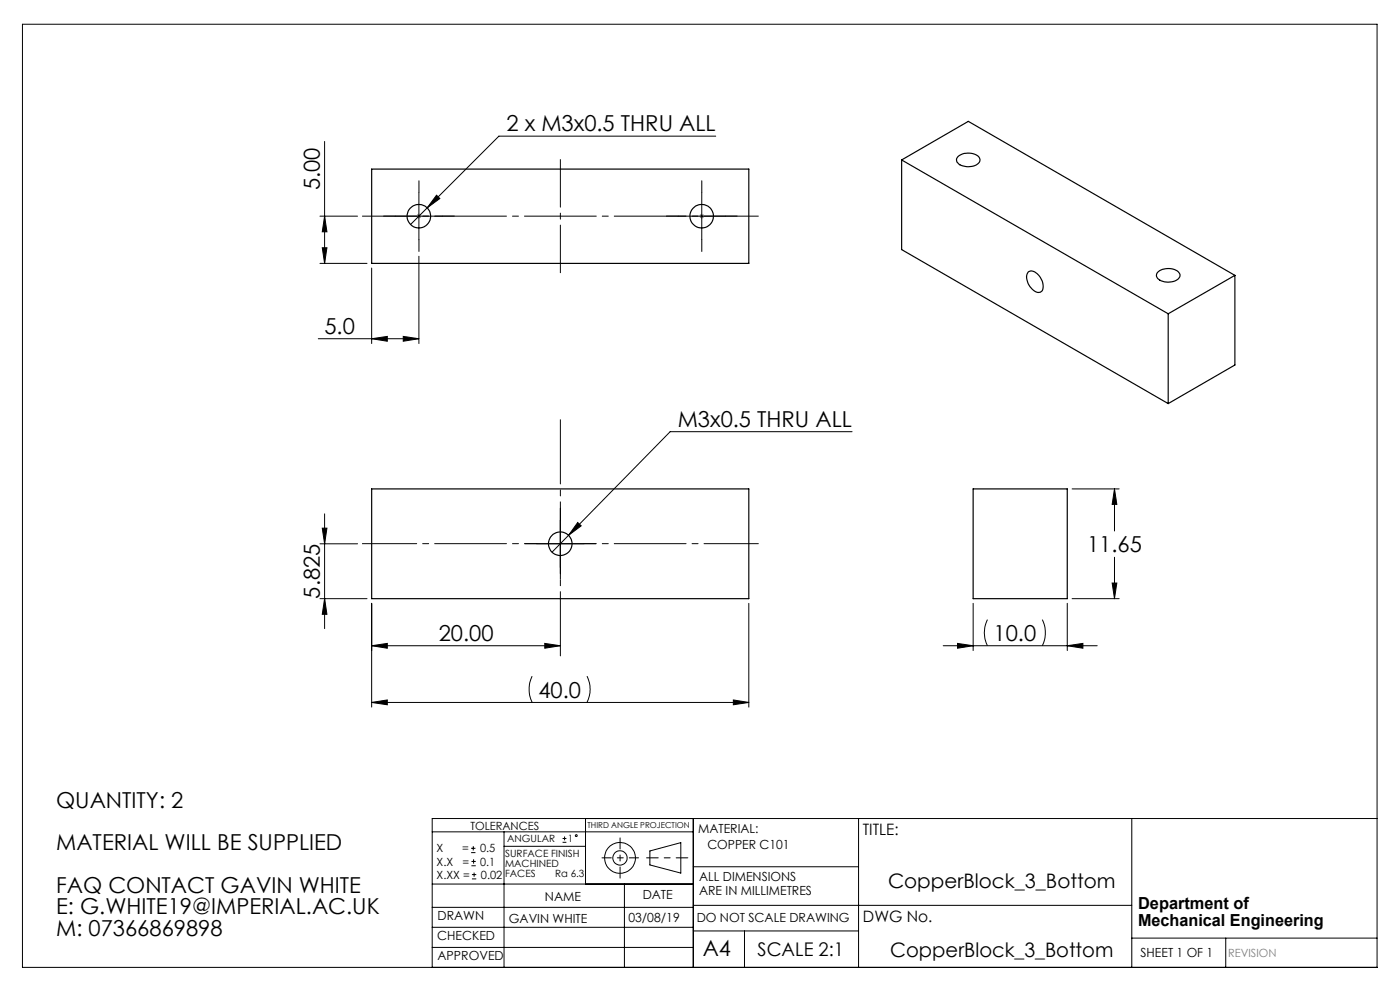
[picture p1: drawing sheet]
<svg xmlns="http://www.w3.org/2000/svg" width="297mm" height="210mm" viewBox="0 0 297 210" stroke-linecap="round" stroke-linejoin="round" font-family="sans-serif">
<g fill="none" stroke="#000" stroke-width=".21">
<path d="M4.8 5.1h287.3v200.1h-287.3zM68.9 30v25.9M151.8 28.9h-46l-18.7 18.7M67.9 55.9h10M67.9 45.9h7.9M68.4 52.6h1l-.5 3.3zM68.9 45.9l.5 3.3h-1zM78.8 56.9v16M83.9 45.9h10M88.9 40.9v10M88.9 54.4v18.5M92.6 41.4l.7 .7-2.7 2z"/>
<path d="M143.9 45.9h9.9M148.9 40.9v10M67.5 71.9h21.4M78.8 71.9l3.4-.5v1zM85.5 71.4l3.4 .5-3.4 .5zM180.8 91.6h-38.6l-21.6 22M67.9 115.3h7.9M68.4 112h1l-.5 3.3zM68.9 109v24.3M113.9 115.3h10M118.9 110.3v10.1M120.6 113.6l-3.5 3.5"/>
<path d="M122.6 110.8l.7 .7-2.7 2.1zM227.4 103.7h10M236.4 103.7l.5 3.3h-1zM236.4 103.7v8.9M236.4 118.2v8.8M67.9 127h10M68.9 127l.5 3.3h-1zM78.8 137l3.4-.5v1zM78.8 128v22M78.8 137h40.1M115.6 136.5l3.3 .5-3.3 .5zM158.9 128v22"/>
<path d="M200.1 137h32.7M203.1 136.5l3.3 .5-3.3 .5zM206.4 128v10M209.5 131.4a6.1 6.1 0 0 0 0 5.6M221.1 131.4a6.4 6.4 0 0 1 0 5.6M226.4 137l3.3-.5v1zM226.4 128v10M227.4 127h10M235.9 123.7h1l-.5 3.3zM78.8 149l3.4-.5v1zM78.8 149h80.1M112.9 143.4a6.4 6.4 0 0 0 0 5.6"/>
<path d="M124.5 143.4a6.1 6.1 0 0 1 0 5.6M155.6 148.5l3.3 .5-3.3 .5zM91.7 176.5h55.4M99.9 179.9h1M100.4 179.5v.9M106.9 176.5v28.7M106.9 179.5h17.3M119.3 178.7h.9M119.3 177.9h.9M119.8 177.4v.9M124.2 173.6v13.9M147.1 173.6v31.6"/>
<path d="M182.1 173.6v31.6M240.1 173.6v31.6M292.1 173.6h-200.4v31.6M91.7 196.7h55.4M91.7 192.5h55.4M91.7 187.5h55.4M99.9 180.9h1M100 183.6h.9M100 182.7h.9M100.1 186.4h.9M100.1 185.5h.9M100.5 182.3v.9"/>
<path d="M100.6 185.1v.9M132.5 187.5v17.7M137.9 180.5l6.5-1.8v6.5l-6.5-1.7zM147.1 183.9h35M147.1 197.5h35M147.1 192h93M157.9 197.5v7.7M240.1 199h52M260 199v6.2M91.7 201h55.4"/>
<circle cx="122.2" cy="177.3" r=".2"/>
<circle cx="131.5" cy="182" r="1.52"/>
<circle cx="131.5" cy="182" r="3.3"/>
</g>
<path d="M145.9 182h-8.7" fill="none" stroke="#000" stroke-width=".21" stroke-dasharray="15.2 1.3 1.3 1.3" stroke-dashoffset="12.8"/>
<path d="M131.5 177.7v8.6" fill="none" stroke="#000" stroke-width=".21" stroke-dasharray="15.2 1.3 1.3 1.3" stroke-dashoffset="12.9"/>
<path d="M127.7 182h7.8" fill="none" stroke="#000" stroke-width=".21" stroke-dasharray="15.2 1.3 1.3 1.3" stroke-dashoffset="13.3"/>
<path d="M88.4 45.9h1M88.5 45.5l.7 .7M88.9 45.4v1M89.2 45.5l-.7 .7M148.3 45.9h1.1M148.5 45.5l.7 .7M148.9 45.4v1M149.2 45.5l-.7 .7" fill="none" stroke="#808080" stroke-width=".21"/>
<path d="M83.9 45.8h-2.5M88.9 40.8v-2.5M88.9 50.8v2.5M93.9 45.8h2.5M143.9 45.8h-2.5M148.9 40.8v-2.5M148.9 50.8v2.5M153.9 45.8h2.5M113.9 115.3h-2.5M118.9 110.3v-2.5M123.9 115.3h2.5M118.9 120.3v2.5" fill="none" stroke="#000" stroke-width=".21" stroke-dasharray="15.2 1.3 1.3 1.3"/>
<path d="M118.9 89v50.1" fill="none" stroke="#000" stroke-width=".21" stroke-dasharray="15.2 1.3 1.3 1.3" stroke-dashoffset="1.6"/>
<path d="M76.9 45.8h84M76.9 115.3h84" fill="none" stroke="#000" stroke-width=".21" stroke-dasharray="15.2 1.3 1.3 1.3" stroke-dashoffset="3.7"/>
<path d="M118.9 57.8v-24" fill="none" stroke="#000" stroke-width=".21" stroke-dasharray="15.2 1.3 1.3 1.3" stroke-dashoffset="5.1"/>
<g fill="#000">
<path d="M85.5 71.4l3.4 .5-3.4 .5zM78.8 71.9l3.4-.5v1z"/>
<path d="M68.9 127l.5 3.3h-1zM68.4 112h1l-.5 3.3zM68.4 52.6h1l-.5 3.3zM68.9 45.9l.5 3.3h-1z"/>
<path d="M78.8 149l3.4-.5v1zM155.6 148.5l3.3 .5-3.3 .5zM122.6 110.8l-2 2.8 2.7-2.1zM78.8 137l3.4-.5v1zM115.6 136.5l3.3 .5-3.3 .5zM92.6 41.4l-2 2.7 2.7-2zM203.1 136.5l3.3 .5-3.3 .5zM226.4 137l3.3-.5v1zM236.4 103.7l.5 3.3h-1zM235.9 123.7h1l-.5 3.3z"/>
</g>
<g fill="none" stroke="#000" stroke-width=".25">
<path d="M78.8 35.9h80.1v20h-80.1zM191.3 33.9l14.1-8.2 56.6 32.7M191.3 33.9l56.5 32.7M191.3 33.9v19l56.5 32.7M203.2 33.3a3.5 3.5 0 0 1 4.5 .1 1.3 1.3 0 0 1-1.2 1.8 3 3 0 0 1-3.5-1l-.1-.5zM218.1 57.7a1.76 1.76 0 0 1 2.4 .9 2.75 2.75 0 0 1 .4 3.2 1.45 1.45 0 0 1-1.9-.5 3.1 3.1 0 0 1-.9-3.6zM245.6 57.8a3.4 3.4 0 0 1 4.7 .3 1.54 1.54 0 0 1-1.8 1.7 2.59 2.59 0 0 1-3.2-1.4zM262 58.4l-14.2 8.2M262 58.4v19l-14.2 8.2M247.8 66.6v19M78.8 103.7h80.1v23.3h-80.1zM206.4 103.7h20v23.3h-20z"/>
<circle cx="88.9" cy="45.9" r="2.51"/>
<circle cx="148.9" cy="45.9" r="2.5"/>
<circle cx="118.8" cy="115.3" r="2.5"/>
</g>
<g font-size="4.7">
<text x="107.4" y="27.9">2 x M3x0.5 THRU ALL</text>
<text x="67.9" y="40.3" transform="rotate(-90 67.9 40.3)">5.00</text>
<text x="68.8" y="70.8">5.0</text>
<text x="143.8" y="90.5">M3x0.5 THRU ALL</text>
<text x="230.6" y="117.2">11.65</text>
<text x="67.9" y="127" transform="rotate(-90 67.9 127)">5.825</text>
<text x="93.1" y="136">20.00</text>
<text x="210.8" y="136">10.0</text>
<text x="114.2" y="148">40.0</text>
<text x="11.9" y="171.3">QUANTITY: 2</text>
<text x="11.9" y="180.4">MATERIAL WILL BE SUPPLIED</text>
<text x="11.9" y="189.5">FAQ CONTACT GAVIN WHITE</text>
<text x="11.9" y="194">E: G.WHITE19@IMPERIAL.AC.UK</text>
<text x="11.9" y="198.5">M: 07366869898</text>
<text x="149.1" y="202.9">A4</text>
</g>
<g font-size="4.2">
<text x="188.4" y="188.3">CopperBlock_3_Bottom</text>
<text x="188.9" y="203">CopperBlock_3_Bottom</text>
</g>
<text font-size="4" x="160.7" y="202.8">SCALE 2:1</text>
<g font-size="3.5">
<text x="241.4" y="192.8">Department of</text>
<text x="241.4" y="196.3">Mechanical Engineering</text>
</g>
<g font-size="3.3">
<text x="183" y="177.2">TITLE:</text>
<text x="183.1" y="195.7">DWG No.</text>
</g>
<g font-size="2.7">
<text x="148.1" y="176.7">MATERIAL:</text>
<text x="150.1" y="180.1">COPPER C101</text>
<text x="115.6" y="191">NAME</text>
<text x="136.3" y="190.8">DATE</text>
<text x="148.3" y="186.8">ALL DIMENSIONS</text>
<text x="148.3" y="189.8">ARE IN MILLIMETRES</text>
<text x="92.8" y="195.2">DRAWN</text>
<text x="107.9" y="195.7">GAVIN WHITE</text>
<text x="133.3" y="195.6">03/08/19</text>
<text x="147.8" y="195.7">DO NOT SCALE DRAWING</text>
<text x="92.8" y="199.3">CHECKED</text>
<text x="92.8" y="203.6">APPROVED</text>
<text x="242" y="203">SHEET 1 OF 1</text>
</g>
<g font-size="2.4">
<text x="99.8" y="176">TOLERANCES</text>
<text x="92.6" y="180.8">X</text>
<text x="92.6" y="183.6">X.X</text>
<text x="98" y="180.8">=</text>
<text x="98.1" y="183.6">=</text>
<text x="101.8" y="180.8">0.5</text>
<text x="101.9" y="183.6">0.1</text>
<text x="92.6" y="186.4">X.XX =</text>
<text x="102" y="186.4">0.02</text>
</g>
<text font-size="2.4" fill="#808080" x="260.6" y="203">REVISION</text>
<g font-size="2.1">
<text x="107.6" y="178.6">ANGULAR</text>
<text x="120.5" y="178.6">1</text>
<text x="107.2" y="181.8">SURFACE FINISH</text>
<text x="107.2" y="183.9">MACHINED</text>
<text x="107.2" y="186">FACES</text>
<text x="117.8" y="186">Ra 6.3</text>
</g>
<text font-size="1.7" x="124.6" y="175.7">THIRD ANGLE PROJECTION</text>
</svg>
